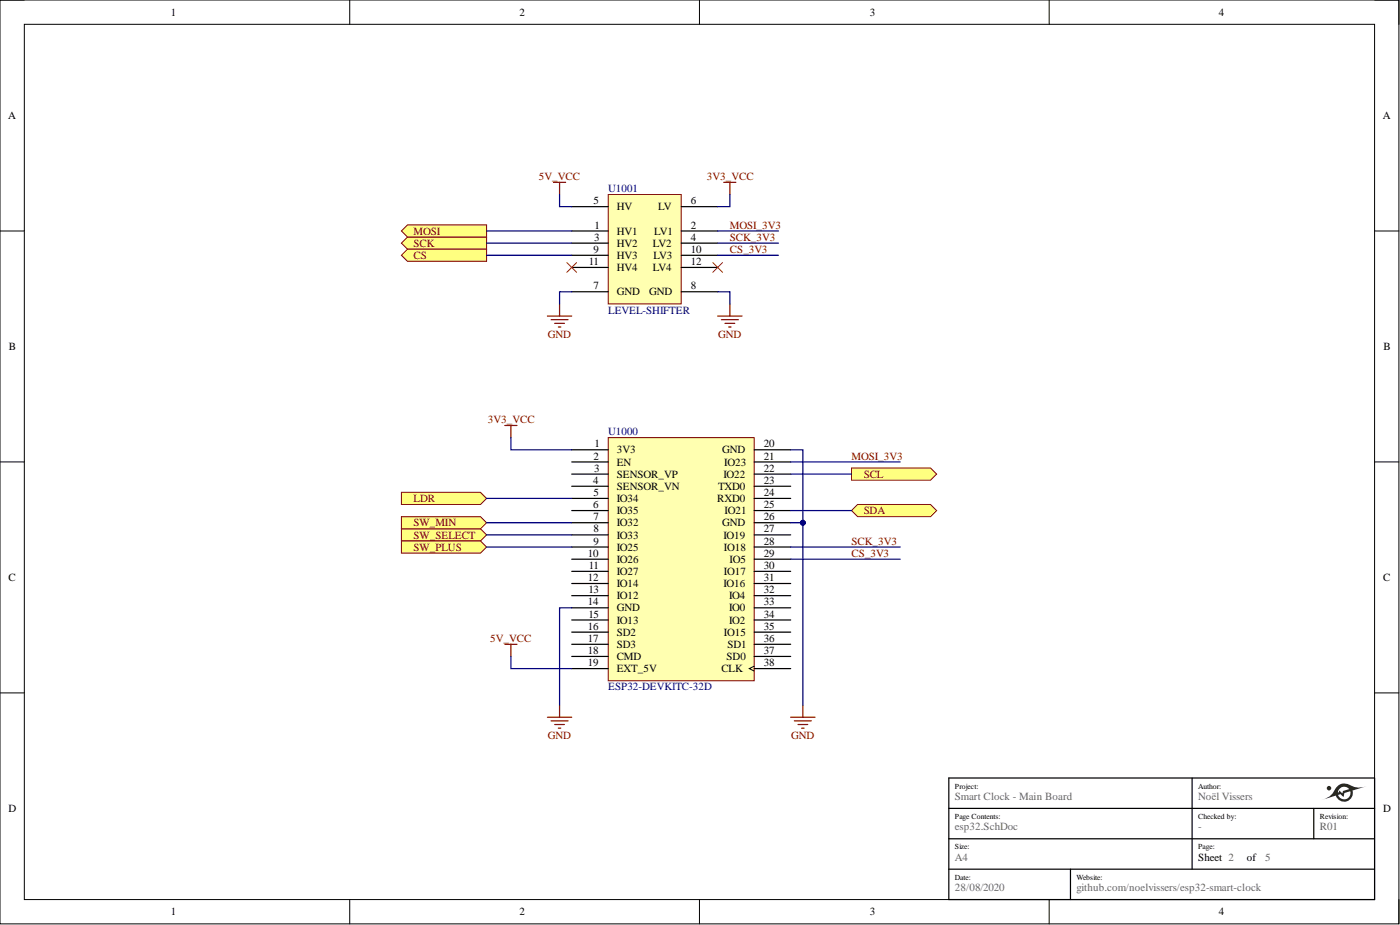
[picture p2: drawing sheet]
<svg xmlns="http://www.w3.org/2000/svg" width="292mm" height="193mm" viewBox="0 0 292 193" stroke-linecap="round" stroke-linejoin="round" font-family="sans-serif">
<g fill="none" stroke="#000" stroke-width=".21">
<path d="M0 0h291.9v192.7h-291.9zM0 0h5.1M5.1 5.1h281.7v182.6h-281.7zM73 0v5.1M145.9 0v5.1M218.9 0v5.1M286.8 0h5.1v5.1M0 48.2h5.1M286.8 48.2h5.1M0 96.4h5.1M286.8 96.4h5.1M0 144.6h5.1"/>
<path d="M286.8 144.6h5.1M73 187.7v5M145.9 187.7v5M218.9 187.7v5M291.9 187.7v5"/>
</g>
<path d="M126.9 91.3h30.5v50.7h-30.5z" fill-rule="evenodd" fill="#ffffb0"/>
<path d="M126.9 91.3h30.5v50.7h-30.5z" fill="none" stroke="#800000" stroke-width=".21"/>
<g fill="none" stroke="#000" stroke-width=".25">
<path d="M119.3 93.8h7.6M119.3 96.4h7.6M119.3 98.9h7.6M157.4 93.8h7.6M157.4 96.4h7.6M157.4 98.9h7.6M119.3 101.4h7.6M119.3 104h7.6M119.3 106.5h7.6M119.3 109h7.6M119.3 111.6h7.6M119.3 114.1h7.6"/>
<path d="M119.3 116.7h7.6M119.3 119.2h7.6M157.4 101.4h7.6M157.4 104h7.6M157.4 106.5h7.6M157.4 109h7.6M157.4 111.6h7.6M157.4 114.1h7.6M157.4 116.7h7.6M157.4 119.2h7.6M119.3 121.7h7.6M119.3 124.3h7.6"/>
<path d="M119.3 126.8h7.6M119.3 129.3h7.6M119.3 131.9h7.6M119.3 134.4h7.6M119.3 136.9h7.6M119.3 139.5h7.6M157.4 121.7h7.6M157.4 124.3h7.6M157.4 126.8h7.6M157.4 129.3h7.6M157.4 131.9h7.6M157.4 134.4h7.6"/>
<path d="M157.4 136.9h7.6M157.4 139.5h7.6"/>
</g>
<path d="M157.4 139l-1.1 .5 1.1 .5" fill="none" stroke="#000" stroke-width=".21"/>
<path d="M126.9 40.6h15.2v22.8h-15.2z" fill-rule="evenodd" fill="#ffffb0"/>
<path d="M126.9 40.6h15.2v22.8h-15.2z" fill="none" stroke="#800000" stroke-width=".21"/>
<path d="M119.3 50.7h7.6M119.3 53.3h7.6M119.3 55.8h7.6M119.3 43.1h7.6M119.3 48.2h7.6M142.1 50.7h7.6M142.1 53.3h7.6M142.1 55.8h7.6M142.1 43.1h7.6M142.1 48.2h7.6M119.3 60.9h7.6M142.1 60.9h7.6" fill="none" stroke="#000" stroke-width=".25"/>
<g fill="none" stroke="#800000" stroke-width=".25">
<path d="M115.5 38h2.5M116.7 38v2.6M151 38h2.6M152.3 38v2.6M114.2 65.9h5.1M115 66.7h3.5M115.7 67.5h2.1M116.5 68.2h.5M116.7 63.4v2.5M149.7 65.9h5.1M150.5 66.7h3.6M151.3 67.5h2"/>
<path d="M152 68.2h.5M152.3 63.4v2.5M105.3 88.8h2.6M106.6 88.8v2.5M105.3 134.4h2.6M106.6 134.4v2.5M114.2 149.6h5.1M115 150.4h3.5M115.7 151.1h2.1M116.5 151.9h.5M116.7 147.1v2.5M165 149.6h5"/>
<path d="M165.7 150.4h3.6M166.5 151.1h2M167.3 151.9h.5M167.5 147.1v2.5"/>
</g>
<path d="M118.3 54.8l2 2M120.3 54.8l-2 2M148.7 54.8l2.1 2M150.8 54.8l-2.1 2" fill="none" stroke="#f00" stroke-width=".21"/>
<path d="M83.8 110.3h16.5l1.2 1.3-1.2 1.3h-16.5z" fill-rule="evenodd" fill="#ffff80"/>
<path d="M83.8 110.3h16.5l1.2 1.3-1.2 1.3h-16.5z" fill="none" stroke="#800000" stroke-width=".21"/>
<path d="M177.7 106.5l1.2-1.3h15.3l1.2 1.3-1.2 1.3h-15.3z" fill-rule="evenodd" fill="#ffff80"/>
<path d="M177.7 106.5l1.2-1.3h15.3l1.2 1.3-1.2 1.3h-15.3z" fill="none" stroke="#800000" stroke-width=".21"/>
<path d="M177.7 97.6h16.5l1.2 1.3-1.2 1.3h-16.5z" fill-rule="evenodd" fill="#ffff80"/>
<path d="M177.7 97.6h16.5l1.2 1.3-1.2 1.3h-16.5z" fill="none" stroke="#800000" stroke-width=".21"/>
<path d="M83.8 102.7h16.5l1.2 1.3-1.2 1.2h-16.5z" fill-rule="evenodd" fill="#ffff80"/>
<path d="M83.8 102.7h16.5l1.2 1.3-1.2 1.2h-16.5z" fill="none" stroke="#800000" stroke-width=".21"/>
<path d="M83.8 50.7l1.2-1.2h16.5v2.5h-16.5z" fill-rule="evenodd" fill="#ffff80"/>
<path d="M83.8 50.7l1.2-1.2h16.5v2.5h-16.5z" fill="none" stroke="#800000" stroke-width=".21"/>
<path d="M83.8 53.3l1.2-1.3h16.5v2.5h-16.5z" fill-rule="evenodd" fill="#ffff80"/>
<path d="M83.8 53.3l1.2-1.3h16.5v2.5h-16.5z" fill="none" stroke="#800000" stroke-width=".21"/>
<path d="M83.8 48.2l1.2-1.3h16.5v2.6h-16.5z" fill-rule="evenodd" fill="#ffff80"/>
<path d="M83.8 48.2l1.2-1.3h16.5v2.6h-16.5z" fill="none" stroke="#800000" stroke-width=".21"/>
<path d="M83.8 112.9h16.5l1.2 1.2-1.2 1.3h-16.5z" fill-rule="evenodd" fill="#ffff80"/>
<path d="M83.8 112.9h16.5l1.2 1.2-1.2 1.3h-16.5z" fill="none" stroke="#800000" stroke-width=".21"/>
<path d="M83.8 107.8h16.5l1.2 1.2-1.2 1.3h-16.5z" fill-rule="evenodd" fill="#ffff80"/>
<path d="M83.8 107.8h16.5l1.2 1.2-1.2 1.3h-16.5z" fill="none" stroke="#800000" stroke-width=".21"/>
<path d="M167.5 109v38.1" fill="none" stroke="#000080" stroke-width=".25"/>
<circle cx="167.5" cy="109" r=".51" fill="#000080"/>
<circle cx="167.5" cy="109" r=".51" fill="none" stroke="#000080" stroke-width=".21"/>
<g fill="none" stroke="#000080" stroke-width=".25">
<path d="M101.5 53.3h17.8M101.5 50.7h17.8M101.5 48.2h17.8M116.7 40.6v2.5h2.6M149.7 53.3h12.7M149.7 50.7h12.7M149.7 48.2h12.7M152.3 40.6v2.5h-2.6M119.3 60.9h-2.6v2.5M149.7 60.9h2.6v2.5M106.6 91.3v2.5h12.7M165 93.8h2.5v15.2h-2.5"/>
<path d="M101.5 114.1h17.8M101.5 111.6h17.8M101.5 109h17.8M101.5 104h17.8M165 114.1h22.8M165 116.7h22.8M106.6 136.9v2.6h12.7M119.3 126.8h-2.6v20.3"/>
</g>
<circle cx="167.5" cy="109" r=".51" fill="#000080"/>
<circle cx="167.5" cy="109" r=".51" fill="none" stroke="#000080" stroke-width=".21"/>
<path d="M165 98.9h12.7M165 96.4h22.8M165 106.5h12.7" fill="none" stroke="#000080" stroke-width=".25"/>
<path d="M198 162.3h88.8v25.4h-88.8zM198 175h88.8M198 168.6h88.8M248.7 162.3v19M274.1 168.6v6.4M198 181.3h88.8M223.3 181.3v6.4" fill="none" stroke="#000" stroke-width=".25"/>
<g fill="#231f20">
<path d="M279.2 165.8a1.33 1.33 0 0 0 1.6 .9 1.33 1.33 0 0 0 .9-1.6l-1 .3a.86 .86 0 0 0-.4 .9l-.3-.4a.45 .45 0 0 0-.8-.1zM279.5 164.5l-.4 .8h.3v-.4l.7 .6 .1-.5 1.3-.4a1.33 1.33 0 0 0-2-.1zM275.7 166.9a4.2 4.2 0 0 0 3.1-2.6 2.26 2.26 0 0 1 3.2-.4 3.8 3.8 0 0 0 3.2 .1l-3 .9a1.82 1.82 0 0 1-1.2 2.3 1.82 1.82 0 0 1-2.3-1.2z"/>
<circle cx="277.3" cy="164.4" r=".47"/>
</g>
<g font-size="2.3">
<text x="35.6" y="3.3">1</text>
<text x="108.4" y="3.3">2</text>
<text x="181.5" y="3.3">3</text>
<text x="254.3" y="3.3">4</text>
<text x="1.7" y="24.9">A</text>
<text x="288.5" y="24.9">A</text>
<text x="123.9" y="42.6">5</text>
<text x="124" y="47.7">1</text>
<text x="128.7" y="43.9">HV</text>
<text x="137.3" y="43.9">LV</text>
<text x="144.2" y="42.6">6</text>
<text x="144.2" y="47.7">2</text>
<text x="123.9" y="52.7">9</text>
<text x="123.9" y="50.2">3</text>
<text x="128.7" y="51.5">HV2</text>
<text x="128.7" y="48.9">HV1</text>
<text x="136.2" y="51.5">LV2</text>
<text x="136.5" y="48.9">LV1</text>
<text x="144.2" y="50.2">4</text>
<text x="144.2" y="52.7">10</text>
<text x="122.8" y="55.3">11</text>
<text x="128.7" y="54">HV3</text>
<text x="128.7" y="56.6">HV4</text>
<text x="136.2" y="56.6">LV4</text>
<text x="136.4" y="54">LV3</text>
<text x="144.2" y="55.3">12</text>
<text x="123.9" y="60.4">7</text>
<text x="128.7" y="61.6">GND</text>
<text x="135.4" y="61.6">GND</text>
<text x="144.2" y="60.4">8</text>
<text x="1.9" y="73">B</text>
<text x="288.7" y="73">B</text>
<text x="123.9" y="95.9">2</text>
<text x="124" y="93.3">1</text>
<text x="128.7" y="94.6">3V3</text>
<text x="150.7" y="94.6">GND</text>
<text x="159.4" y="93.3">20</text>
<text x="159.4" y="95.9">21</text>
<text x="123.8" y="100.9">4</text>
<text x="123.9" y="98.4">3</text>
<text x="128.7" y="97.1">EN</text>
<text x="128.7" y="99.7">SENSOR_VP</text>
<text x="150.9" y="99.7">IO22</text>
<text x="151.1" y="97.1">IO23</text>
<text x="159.4" y="98.4">22</text>
<text x="159.4" y="100.9">23</text>
<text x="123.8" y="106">6</text>
<text x="123.9" y="103.5">5</text>
<text x="128.7" y="102.2">SENSOR_VN</text>
<text x="128.7" y="104.7">IO34</text>
<text x="128.7" y="107.3">IO35</text>
<text x="149.7" y="104.7">RXD0</text>
<text x="149.8" y="102.2">TXD0</text>
<text x="151.2" y="107.3">IO21</text>
<text x="159.4" y="103.5">24</text>
<text x="159.4" y="106">25</text>
<text x="123.9" y="108.5">7</text>
<text x="123.9" y="111.1">8</text>
<text x="123.9" y="113.6">9</text>
<text x="128.7" y="109.8">IO32</text>
<text x="128.7" y="112.3">IO33</text>
<text x="150.7" y="109.8">GND</text>
<text x="150.9" y="112.3">IO19</text>
<text x="159.4" y="108.5">26</text>
<text x="159.4" y="111.1">27</text>
<text x="159.4" y="113.6">28</text>
<text x="122.7" y="116.1">10</text>
<text x="122.8" y="118.7">11</text>
<text x="128.7" y="114.9">IO25</text>
<text x="128.7" y="117.4">IO26</text>
<text x="128.7" y="120">IO27</text>
<text x="151" y="114.9">IO18</text>
<text x="151" y="120">IO17</text>
<text x="152.2" y="117.4">IO5</text>
<text x="159.4" y="116.1">29</text>
<text x="159.4" y="118.7">30</text>
<text x="1.8" y="121.2">C</text>
<text x="122.7" y="121.2">12</text>
<text x="122.8" y="123.8">13</text>
<text x="128.7" y="122.5">IO14</text>
<text x="128.7" y="125">IO12</text>
<text x="150.9" y="122.5">IO16</text>
<text x="152.1" y="125">IO4</text>
<text x="159.4" y="121.2">31</text>
<text x="159.4" y="123.8">32</text>
<text x="288.6" y="121.2">C</text>
<text x="122.7" y="126.3">14</text>
<text x="122.7" y="131.4">16</text>
<text x="122.8" y="128.8">15</text>
<text x="128.7" y="127.6">GND</text>
<text x="128.7" y="130.1">IO13</text>
<text x="152.1" y="127.6">IO0</text>
<text x="152.1" y="130.1">IO2</text>
<text x="159.4" y="126.3">33</text>
<text x="159.4" y="128.8">34</text>
<text x="159.4" y="131.4">35</text>
<text x="122.7" y="133.9">17</text>
<text x="122.7" y="136.4">18</text>
<text x="128.7" y="132.6">SD2</text>
<text x="128.7" y="135.2">SD3</text>
<text x="128.7" y="137.7">CMD</text>
<text x="151" y="132.6">IO15</text>
<text x="151.6" y="137.7">SD0</text>
<text x="151.8" y="135.2">SD1</text>
<text x="159.4" y="133.9">36</text>
<text x="159.4" y="136.4">37</text>
<text x="122.7" y="139">19</text>
<text x="128.7" y="140.2">EXT_5V</text>
<text x="150.5" y="140.2">CLK</text>
<text x="159.4" y="139">38</text>
<text x="1.8" y="169.4">D</text>
<text x="288.6" y="169.4">D</text>
<text x="250" y="179.5">Sheet 2</text>
<text x="260.1" y="179.5">of</text>
<text x="35.6" y="191">1</text>
<text x="108.4" y="191">2</text>
<text x="181.5" y="191">3</text>
<text x="254.3" y="191">4</text>
</g>
<g font-size="2.3" fill="#800000">
<text x="112.4" y="37.5">5V_VCC</text>
<text x="147.5" y="37.5">3V3_VCC</text>
<text x="152.3" y="47.7">MOSI_3V3</text>
<text x="86.3" y="51.5">SCK</text>
<text x="86.3" y="48.9">MOSI</text>
<text x="152.3" y="50.2">SCK_3V3</text>
<text x="152.3" y="52.7">CS_3V3</text>
<text x="86.3" y="54">CS</text>
<text x="114.3" y="70.5">GND</text>
<text x="149.8" y="70.5">GND</text>
<text x="101.8" y="88.3">3V3_VCC</text>
<text x="177.7" y="95.9">MOSI_3V3</text>
<text x="180.2" y="99.7">SCL</text>
<text x="86.3" y="104.7">LDR</text>
<text x="180.2" y="107.3">SDA</text>
<text x="86.3" y="112.3">SW_SELECT</text>
<text x="86.3" y="109.8">SW_MIN</text>
<text x="177.7" y="113.6">SCK_3V3</text>
<text x="86.3" y="114.9">SW_PLUS</text>
<text x="177.7" y="116.1">CS_3V3</text>
<text x="102.3" y="133.9">5V_VCC</text>
<text x="114.3" y="154.2">GND</text>
<text x="165.1" y="154.2">GND</text>
</g>
<g font-size="2.3" fill="#000080">
<text x="126.9" y="40.1">U1001</text>
<text x="126.9" y="65.4">LEVEL-SHIFTER</text>
<text x="126.9" y="90.8">U1000</text>
<text x="126.9" y="144">ESP32-DEVKITC-32D</text>
</g>
<g font-size="2.3" fill="#666">
<text x="199.2" y="166.9">Smart Clock - Main Board</text>
<text x="250" y="166.9">Noël Vissers</text>
<text x="199.2" y="173.2">esp32.SchDoc</text>
<text x="250" y="173.2">-</text>
<text x="275.4" y="173.2">R01</text>
<text x="199.2" y="179.5">A4</text>
<text x="264" y="179.5">5</text>
<text x="199.2" y="185.9">28/08/2020</text>
<text x="224.6" y="185.9">github.com/noelvissers/esp32-smart-clock</text>
</g>
<g font-size="1.6">
<text x="199.2" y="164.5">Project:</text>
<text x="250" y="164.5">Author:</text>
<text x="199.2" y="170.8">Page Contents:</text>
<text x="250" y="170.8">Checked by:</text>
<text x="275.4" y="170.8">Revision:</text>
<text x="199.2" y="177.2">Size:</text>
<text x="250" y="177.2">Page:</text>
<text x="199.2" y="183.5">Date:</text>
<text x="224.6" y="183.5">Website:</text>
</g>
</svg>
